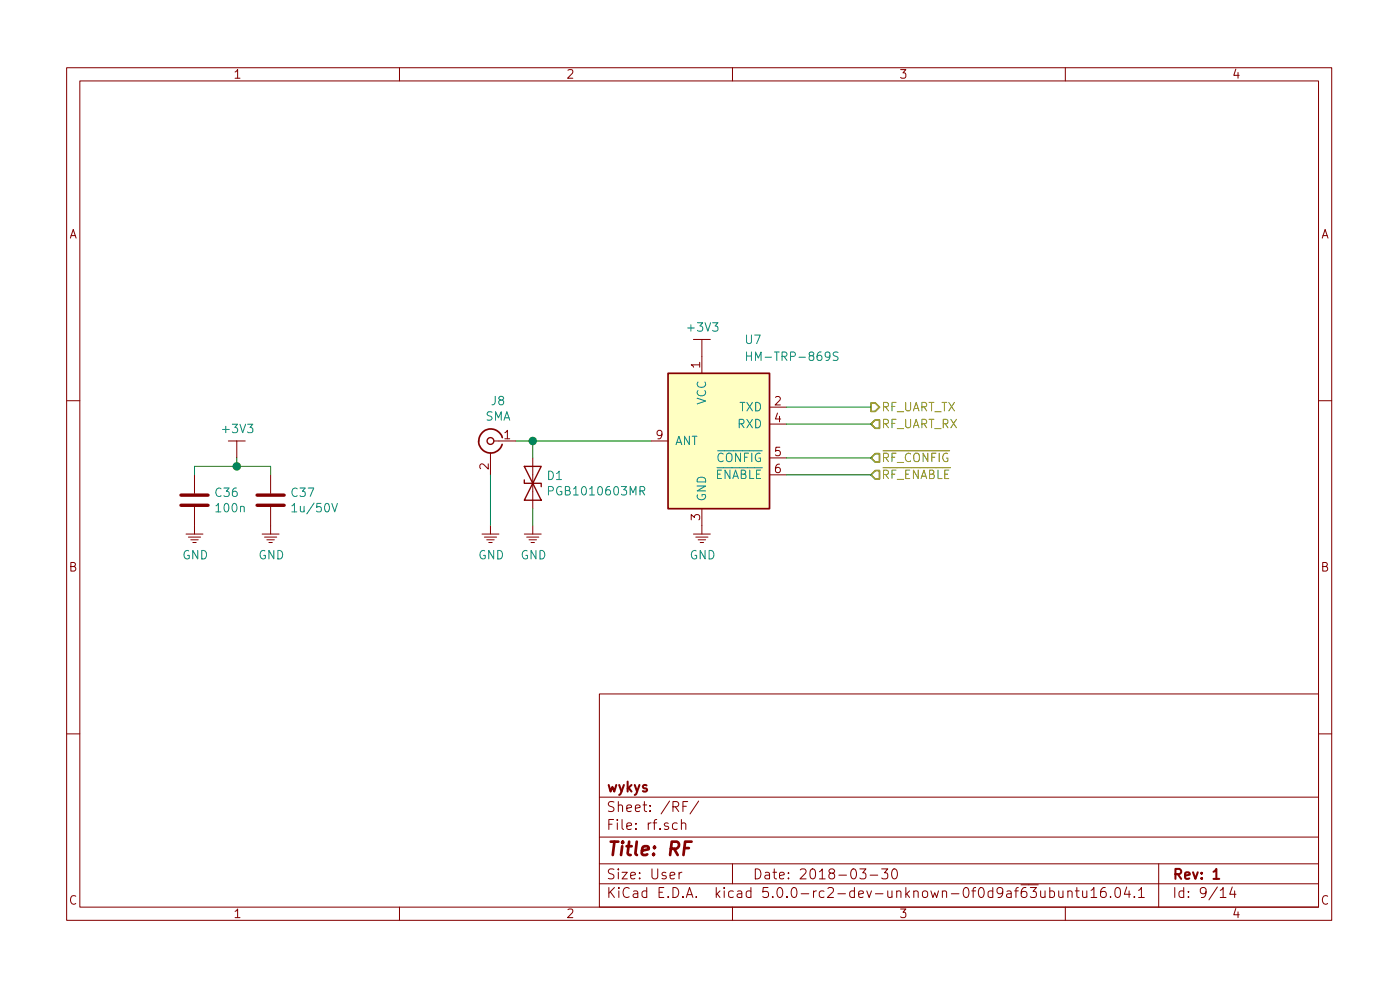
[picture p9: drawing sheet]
<svg xmlns="http://www.w3.org/2000/svg" width="210mm" height="148mm" viewBox="0 0 210 148" stroke-linecap="round" stroke-linejoin="round" font-family="sans-serif">
<g fill="none" stroke="#840000" stroke-width=".15">
<path d="M10 10.2h190v128h-190zM12 12.1h186v124.1h-186zM60 10.2v1.9M110 10.2v1.9M160 10.2v1.9M104.1 51h2.6M105.4 51v5M10 60.2h2M29.2 71.3v2.8M29.2 76.1v4.1M34.3 66.2h2.5M35.6 66.2v2.5"/>
<path d="M40.6 71.3v2.8M40.6 76.1v4.1M73.7 68v3.3M73.7 78.9v1.3M74.2 66.2h3.3M80 68.7v7.7M80 78.9v1.3M97.8 66.2h2.5M105.4 76.4v3.8M115.6 61.1h2.5M115.6 63.7h2.5M115.6 68.7h2.5"/>
<path d="M115.6 71.3h2.5M198 60.2h2M27.9 80.2h2.6M28.3 80.6h1.8M28.7 81h1.1M29 81.4h.5M39.4 80.2h2.5M39.7 80.6h1.9M40.1 81h1.1M40.4 81.4h.5M72.4 80.2h2.5M72.7 80.6h1.9"/>
<path d="M73.1 81h1.1M73.4 81.4h.5M78.7 80.2h2.6M79.1 80.6h1.8M79.5 81h1.1M79.8 81.4h.5M104.1 80.2h2.6M104.5 80.6h1.8M104.9 81h1.1M105.2 81.4h.5M10 110.2h2M90 104.2h108v32h-108z"/>
<path d="M90 119.7h108M198 110.2h2M60 136.2v2M90 132.7h108M90 129.7h108M90 125.7h108M101.7 123.6l-.4-.1-.3 .3 .1 .6 .2 .1 .4-.1M102 130.9v1M102.3 123.7l.1-.1a.37 .37 0 0 1 .6 .1v.8M102.3 123v1.5M102.4 130.9l-.3 .1-.1 .2M102.6 121h.5"/>
<path d="M103.3 120.3h-.7v1.5M104.9 120.3l-1.3 1.9M110 129.7v3M110 136.2v2M129.1 130.4h.9l-.4 .6 .3 .1a.61 .61 0 0 1 .1 .7l-.2 .1h-.5l-.2-.1M130.7 131.4h1.1M132.4 130.4h.9l-.5 .6 .4 .1a.65 .65 0 0 1 .1 .7l-.3 .1h-.4l-.2-.1M134.1 130.5a.36 .36 0 0 1 .6 .2 .77 .77 0 0 1-.4 1.2 1 1 0 0 1-.2-1.4zM154.5 132.8h1.4M154.7 133.2h1l-.6 .6 .4 .1a.61 .61 0 0 1 .1 .7l-.2 .1h-.5l-.2-.1M156.3 133.7v.8a.39 .39 0 0 0 .6 .1M156.9 133.7v1"/>
<path d="M157.7 133.8l.4-.1 .3 .3-.1 .6-.2 .1h-.4M157.7 133.2v1.5M159 133.7v.8a.37 .37 0 0 0 .6 .1M159.6 133.7v1M160 136.2v2M160.4 133.9a.38 .38 0 0 1 .6 0v.8M160.4 133.7v1M161.5 133.7h.6M161.7 133.2v1.3l.2 .2h.2M162.6 133.7v1h.4l.2-.1M163.2 133.7v1M163.9 133.7l.4-.5v1.5"/>
<path d="M163.9 134.7h.8M166 133.2a.62 .62 0 0 0-.7 .7v.6a.48 .48 0 0 0 .8 .1v-.5l-.1-.2-.4-.1-.3 .3M166.8 134.6l.1 .1h-.1h-.1h.1M167.6 133.4a.37 .37 0 0 1 .3-.2 .37 .37 0 0 1 .3 .3l.1 .3a.72 .72 0 0 1-.4 .9h-.3a1.2 1.2 0 0 1 0-1.3zM169.2 133.2l-.3 1h.9M169.6 133.7v1M170.4 134.6v.1h-.1l.1-.1v.1M171 133.7l.4-.5v1.5M171 134.7h.9M174 129.7v6.5M183.3 133.7l.4-.5v1.5M183.3 134.7h.8"/>
<path d="M185.1 133.2l-.4 1h.9M185.4 133.7v1"/>
</g>
<path d="M182.2 130.9l.5-.5v1.5M182.2 131.9h.9" fill="none" stroke="#840000" stroke-width=".3"/>
<path d="M103.9 126.3h-1l-.3 2.1" fill="none" stroke="#840000" stroke-width=".41"/>
<path d="M100.3 56h15.3v20.4h-15.3z" fill="#ffffc2" stroke="#ffffc2" stroke-width=".15"/>
<path d="M100.3 56h15.3v20.4h-15.3zM75.4 65.7a1.8 1.8 0 0 0-2.7-1 1.8 1.8 0 0 0-.1 2.9 1.8 1.8 0 0 0 2.8-.9" fill="none" stroke="#840000" stroke-width=".25"/>
<path d="M112.1 52.8v1.3M112.1 53.5h.8M125.9 52.9l-.5-.1-.3 .3 .1 .3 .6 .2v.4a.56 .56 0 0 1-.7 .1M43.8 75.9l.4-.3v1.2M43.8 76.8h.8M49.8 75.6l.5 1.2 .4-1.2M82.4 73.7l.6-.1 .1-.1-.1-.3-.1-.2h-.5v1.3M96.1 73.7l.7-.1v-.4l-.2-.2h-.5v1.3M96.4 73.7l.4 .6" fill="none" stroke="#008484" stroke-width=".15"/>
<g fill="none" stroke="#840000" stroke-width=".2">
<path d="M78.7 70h2.6l-1.3 2.6zM78.7 72v.6h2.6v.5M80 72.6l1.3 2.5h-2.6z"/>
<circle cx="73.7" cy="66.2" r=".51"/>
</g>
<path d="M29.2 71.3v-1.3h11.4v1.3M35.6 68.7v1.3M73.7 71.3v7.6M77.5 66.2h20.3M80 66.2v2.5M80 76.4v2.5M118.1 61.1h12.7M118.1 63.7h12.7M118.1 68.7h12.7M118.1 71.3h12.7" fill="none" stroke="#008400" stroke-width=".15"/>
<g fill="#008400" stroke="#008400" stroke-width=".25">
<circle cx="80" cy="66.2" r=".51"/>
<circle cx="35.6" cy="70" r=".51"/>
</g>
<path d="M130.8 60.5h.6l.7 .6-.7 .7h-.6zM131.4 63h.7v1.3h-.7l-.6-.6zM131.4 68.1h.7v1.3h-.7l-.6-.7zM131.4 70.6h.7v1.3h-.7l-.6-.6z" fill="none" stroke="#848400" stroke-width=".25"/>
<path d="M27.2 75.9h4M27.2 74.3h4M38.6 75.9h4.1M38.6 74.3h4.1" fill="none" stroke="#840000" stroke-width=".51"/>
<text font-size="2.8" fill="#840000" x="91" y="128.5">Title: RF</text>
<g font-size="2.1" fill="#840000">
<text x="91" y="118.9">wykys</text>
<text x="91" y="124.6">File: rf.sch</text>
<text x="91" y="121.9">Sheet: /RF/</text>
<text x="91" y="134.8">KiCad E.D.A. kicad 5.0.0-rc2-dev-unknown-0f0d9af63ubuntu16.04.1</text>
<text x="91" y="132">Size: User</text>
<text x="113" y="132">Date: 2018-03-30</text>
<text x="176" y="132">Rev: 1</text>
<text x="176" y="134.8">Id: 9/14</text>
</g>
<g font-size="1.8" fill="#840000">
<text x="35" y="11.8">1</text>
<text x="85" y="11.8">2</text>
<text x="135" y="11.8">3</text>
<text x="185" y="11.8">4</text>
<text x="10.4" y="35.8">A</text>
<text x="198.4" y="35.8">A</text>
<text x="105.2" y="55.3" transform="rotate(-90 105.2 55.3)">1</text>
<text x="75.7" y="65.9">1</text>
<text x="98.6" y="65.9">9</text>
<text x="116.4" y="60.9">2</text>
<text x="116.4" y="63.4">4</text>
<text x="73.4" y="70.5" transform="rotate(-90 73.4 70.5)">2</text>
<text x="116.4" y="68.5">5</text>
<text x="116.4" y="71">6</text>
<text x="105.2" y="78.1" transform="rotate(-90 105.2 78.1)">3</text>
<text x="10.4" y="85.8">B</text>
<text x="198.4" y="85.8">B</text>
<text x="10.4" y="135.8">C</text>
<text x="35" y="137.8">1</text>
<text x="85" y="137.8">2</text>
<text x="135" y="137.8">3</text>
<text x="185" y="137.8">4</text>
<text x="198.4" y="135.8">C</text>
</g>
<g font-size="1.8" fill="#008484">
<text x="103.5" y="49.8">+3V3</text>
<text x="112" y="51.6">U7</text>
<text x="113.2" y="54.2">HM-TRP-869S</text>
<text x="33.6" y="65">+3V3</text>
<text x="72.8" y="63.2">SMA</text>
<text x="73.8" y="60.8">J8</text>
<text x="106" y="60.8" transform="rotate(-90 106 60.8)">VCC</text>
<text x="110.8" y="64.3">RXD</text>
<text x="111" y="61.8">TXD</text>
<text x="101.3" y="66.8">ANT</text>
<text x="107.3" y="71.9">ENABLE</text>
<text x="107.7" y="69.4">CONFIG</text>
<text x="32.4" y="74.6">C36</text>
<text x="32.6" y="76.9">100n</text>
<text x="43.8" y="74.6">C37</text>
<text x="44.4" y="76.9">1u/50V</text>
<text x="82.2" y="72.1">D1</text>
<text x="82.9" y="74.4">PGB1010603MR</text>
<text x="106" y="75.3" transform="rotate(-90 106 75.3)">GND</text>
<text x="27.4" y="84">GND</text>
<text x="38.8" y="84">GND</text>
<text x="71.8" y="84">GND</text>
<text x="78.2" y="84">GND</text>
<text x="103.6" y="84">GND</text>
</g>
<g font-size="1.8" fill="#848400">
<text x="132.3" y="64.3">RF_UART_RX</text>
<text x="132.3" y="61.8">RF_UART_TX</text>
<text x="132.3" y="69.4">RF_CONFIG</text>
<text x="132.3" y="71.9">RF_ENABLE</text>
</g>
</svg>
